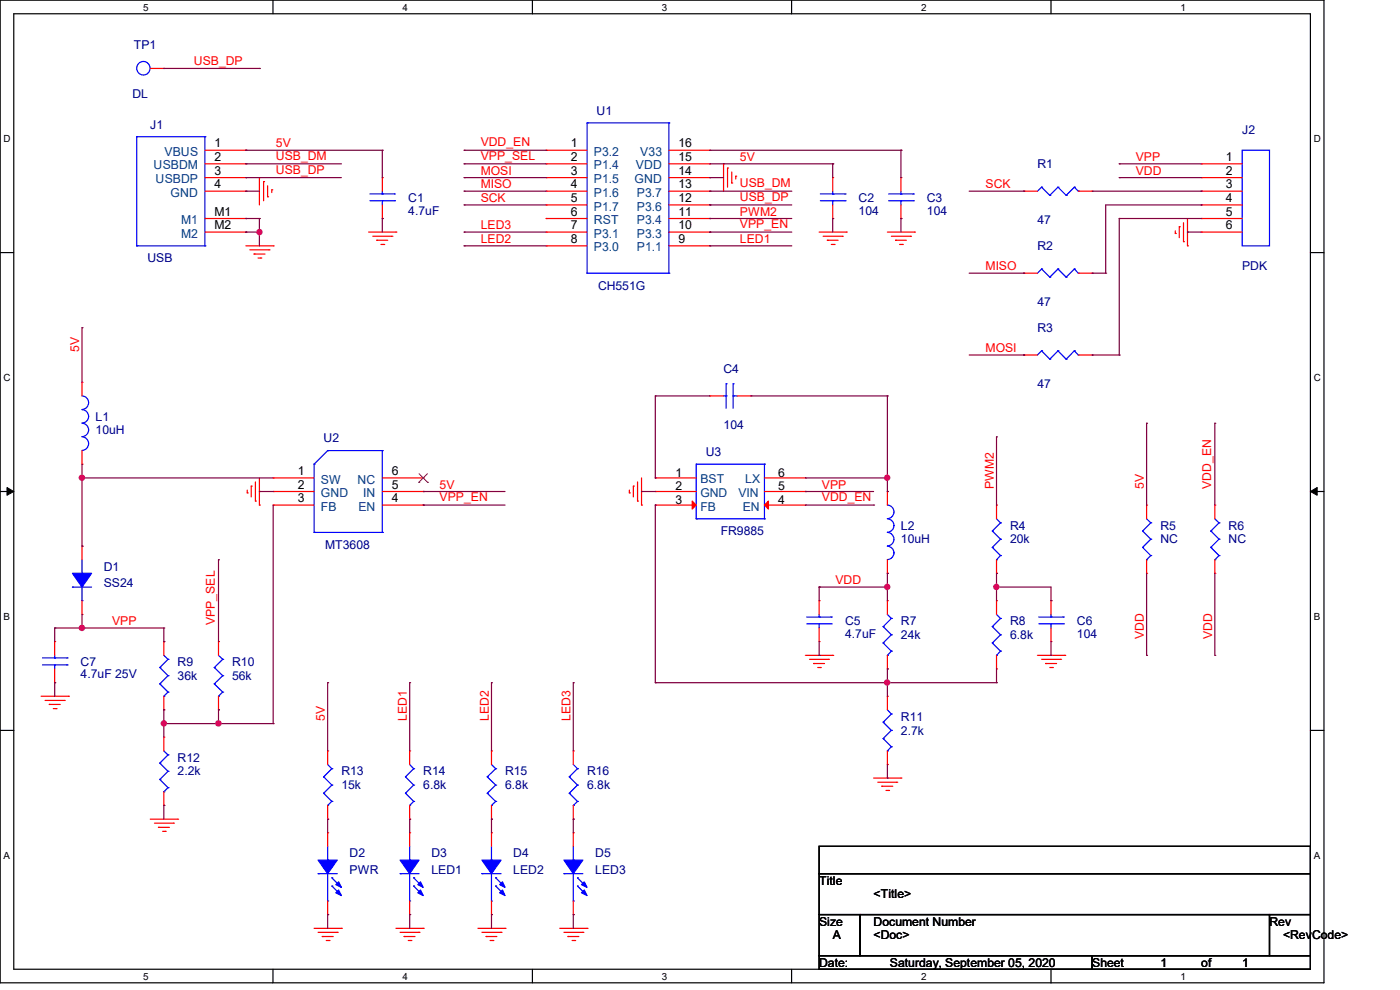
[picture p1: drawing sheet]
# OrCAD Capture schematic CPDK.DSN
size A

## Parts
C1  4.7uF  [capc2013x125n]
C2  104  [capc1608x50n]
C3  104  [capc1608x50n]
C4  104  [capc1608x50n]
C5  4.7uF  [capc2013x125n]
C6  104  [capc1608x50n]
C7  4.7uF 25V  [capc2013x125n]
D1  SS24  [diom3618x280n]
D2  PWR  [ledc2012x140n]
D3  LED1  [ledc2012x140n]
D4  LED2  [ledc2012x140n]
D5  LED3  [ledc2012x140n]
J1  USB  [usb_07]
J2  PDK  [shdr0s254p6x1_1524x254x500]
L1  10uH  [indm3530x280n]
L2  10uH  [indm3530x280n]
R1  47  [capc1608x50n]
R2  47  [capc1608x50n]
R3  47  [capc1608x50n]
R4  20k  [capc1608x50n]
R5  NC  [capc1608x50n]
R6  NC  [capc1608x50n]
R7  24k  [capc1608x50n]
R8  6.8k  [capc1608x50n]
R9  36k  [capc1608x50n]
R10  56k  [capc1608x50n]
R11  2.7k  [capc1608x50n]
R12  2.2k  [capc1608x50n]
R13  15k  [capc1608x50n]
R14  6.8k  [capc1608x50n]
R15  6.8k  [capc1608x50n]
R16  6.8k  [capc1608x50n]
TP1  DL  [tp127]
U1  CH551G  [sop127p600x140-16n]
U2  MT3608  [sot95p280x112-6n]
U3  FR9885  [sot95p280x112-6n]

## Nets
5V: C1.1 C2.1 J1.1(VBUS) L1.1 R5.1 R13.1 U1.15(VDD) U2.5(IN)
GND: C1.2 C2.2 C3.2 C5.2 C6.2 C7.2 D2.1(CATHODE) D3.1(CATHODE) D4.1(CATHODE) D5.1(CATHODE) J1.4(GND) J1.M1 J1.M2 J2.6 R11.2 R12.2 U1.14(GND) U2.2(GND) U3.2(GND)
VDD: C5.1 J2.2 L2.2 R5.2 R6.2 R7.1
VDD_EN: R6.1 U1.1(P3.2) U3.4(EN)
LED1: R14.1 U1.9(P1.1)
LED2: R15.1 U1.8(P3.0)
LED3: R16.1 U1.7(P3.1)
MISO: R2.1 U1.4(P1.6)
MOSI: R3.1 U1.3(P1.5)
PWM2: R4.1 U1.11(P3.4)
SCK: R1.1 U1.5(P1.7)
USB_DM: J1.2(USBDM) U1.13(P3.7)
USB_DP: J1.3(USBDP) TP1.1(TP) U1.12(P3.6)
VPP: C7.1 D1.1(K) J2.1 R9.1 U3.5(VIN)
VPP_EN: U1.10(P3.3) U2.4(EN)
VPP_SEL: R10.1 U1.2(P1.4)
N01030: R9.2 R10.2 R12.1 U2.3(FB)
N01431: D1.2(A) L1.2 U2.1(SW)
N02182: R7.2 R8.2 R11.1 U3.3(FB)
N02430: J2.3 R1.2
N02432: J2.4 R2.2
N02436: J2.5 R3.2
N02570: C6.1 R4.2 R8.1
N02792: C3.1 U1.16(V33)
N03295: C4.1 U3.1(BST)
N03302: C4.2 L2.1 U3.6(LX)
N04380: D3.2(ANODE) R14.2
N04451: D4.2(ANODE) R15.2
N04568: D5.2(ANODE) R16.2
N04951: D2.2(ANODE) R13.2

Not connected (* = marked no-connect by the designer): U1 6(RST); U2 6(NC)*
